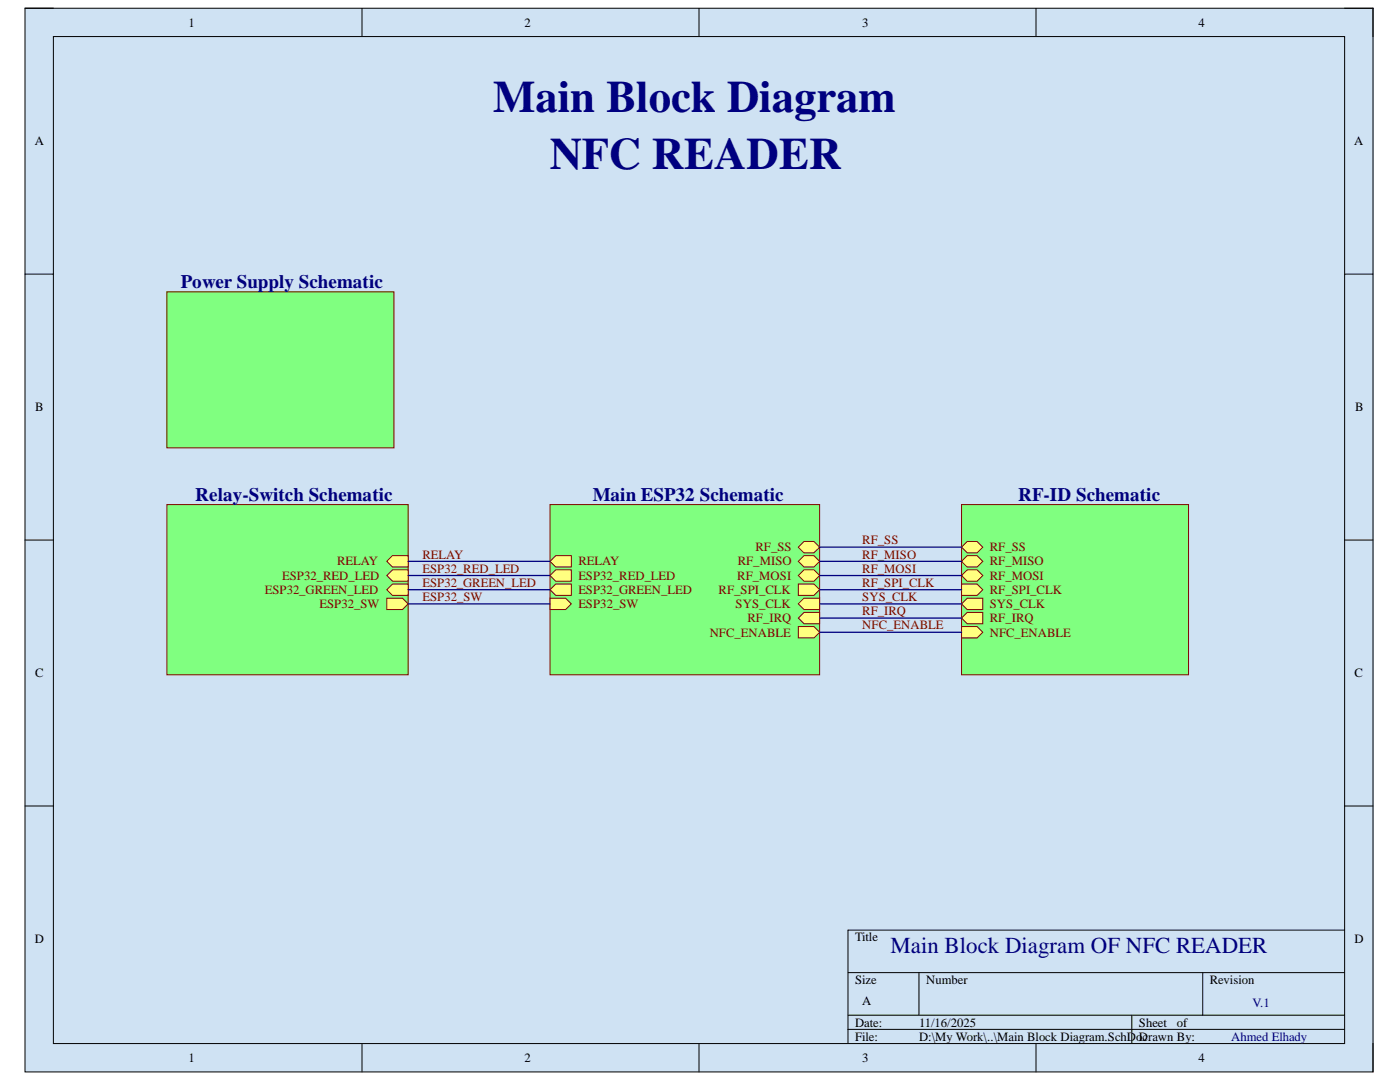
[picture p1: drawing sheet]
<svg xmlns="http://www.w3.org/2000/svg" width="279mm" height="216mm" viewBox="0 0 279 216" stroke-linecap="round" stroke-linejoin="round" font-family="sans-serif">
<path d="M5 1.6h269v212.3h-269z" fill-rule="evenodd" fill="#cfe2f3"/>
<path d="M5 1.6h269v212.3h-269z" fill="none" stroke="#000" stroke-width=".2"/>
<path d="M10.7 7.3h257.6v200.9h-257.6z" fill-rule="evenodd" fill="#cfe2f3"/>
<g fill="none" stroke="#000" stroke-width=".2">
<path d="M5 1.6h5.7M10.7 7.3h257.6v200.9h-257.6zM72.2 1.6v5.7M139.5 1.6v5.7M206.8 1.6v5.7M268.3 1.6h5.7v5.7M5 54.7h5.7M268.3 54.7h5.7M5 107.8h5.7M268.3 107.8h5.7M5 160.8h5.7M268.3 160.8h5.7"/>
<path d="M169.2 194.1h99.1M183.4 194.1v8.5M240 194.1v8.5M268.3 185.6h-99.1v22.6M72.2 208.2v5.7M139.5 208.2v5.7M169.2 202.6h99.1M169.2 205.4h99.1M206.8 208.2v5.7M225.9 202.6v5.6M274 208.2v5.7"/>
</g>
<path d="M33.3 58.2h45.3v31.2h-45.3z" fill-rule="evenodd" fill="#80ff80"/>
<path d="M33.3 58.2h45.3v31.2h-45.3z" fill="none" stroke="#800000" stroke-width=".2"/>
<path d="M109.8 100.7h53.8v33.9h-53.8z" fill-rule="evenodd" fill="#80ff80"/>
<path d="M109.8 100.7h53.8v33.9h-53.8z" fill="none" stroke="#800000" stroke-width=".2"/>
<path d="M160.5 108h1.9l1.2 1.2-1.2 1.1h-1.9l-1.2-1.1z" fill-rule="evenodd" fill="#ffff80"/>
<path d="M160.5 108h1.9l1.2 1.2-1.2 1.1h-1.9l-1.2-1.1z" fill="none" stroke="#800000" stroke-width=".2"/>
<path d="M160.5 110.9h1.9l1.2 1.1-1.2 1.1h-1.9l-1.2-1.1z" fill-rule="evenodd" fill="#ffff80"/>
<path d="M160.5 110.9h1.9l1.2 1.1-1.2 1.1h-1.9l-1.2-1.1z" fill="none" stroke="#800000" stroke-width=".2"/>
<path d="M159.3 114.8l1.2-1.1h1.9l1.2 1.1-1.2 1.2h-1.9z" fill-rule="evenodd" fill="#ffff80"/>
<path d="M159.3 114.8l1.2-1.1h1.9l1.2 1.1-1.2 1.2h-1.9z" fill="none" stroke="#800000" stroke-width=".2"/>
<path d="M159.3 116.5h3.1l1.2 1.2-1.2 1.1h-3.1z" fill-rule="evenodd" fill="#ffff80"/>
<path d="M159.3 116.5h3.1l1.2 1.2-1.2 1.1h-3.1z" fill="none" stroke="#800000" stroke-width=".2"/>
<path d="M159.3 120.5l1.2-1.1h3.1v2.2h-3.1z" fill-rule="evenodd" fill="#ffff80"/>
<path d="M159.3 120.5l1.2-1.1h3.1v2.2h-3.1z" fill="none" stroke="#800000" stroke-width=".2"/>
<path d="M159.3 123.3l1.2-1.1h3.1v2.3h-3.1z" fill-rule="evenodd" fill="#ffff80"/>
<path d="M159.3 123.3l1.2-1.1h3.1v2.3h-3.1z" fill="none" stroke="#800000" stroke-width=".2"/>
<path d="M159.3 125h3.1l1.2 1.2-1.2 1.1h-3.1z" fill-rule="evenodd" fill="#ffff80"/>
<path d="M159.3 125h3.1l1.2 1.2-1.2 1.1h-3.1z" fill="none" stroke="#800000" stroke-width=".2"/>
<path d="M110.9 110.9h3.1v2.2h-3.1l-1.1-1.1z" fill-rule="evenodd" fill="#ffff80"/>
<path d="M110.9 110.9h3.1v2.2h-3.1l-1.1-1.1z" fill="none" stroke="#800000" stroke-width=".2"/>
<path d="M109.8 114.8l1.1-1.1h3.1v2.3h-3.1z" fill-rule="evenodd" fill="#ffff80"/>
<path d="M109.8 114.8l1.1-1.1h3.1v2.3h-3.1z" fill="none" stroke="#800000" stroke-width=".2"/>
<path d="M109.8 117.7l1.1-1.2h3.1v2.3h-3.1z" fill-rule="evenodd" fill="#ffff80"/>
<path d="M109.8 117.7l1.1-1.2h3.1v2.3h-3.1z" fill="none" stroke="#800000" stroke-width=".2"/>
<path d="M109.8 119.4h3.1l1.1 1.1-1.1 1.1h-3.1z" fill-rule="evenodd" fill="#ffff80"/>
<path d="M109.8 119.4h3.1l1.1 1.1-1.1 1.1h-3.1z" fill="none" stroke="#800000" stroke-width=".2"/>
<path d="M191.9 100.7h45.3v33.9h-45.3z" fill-rule="evenodd" fill="#80ff80"/>
<path d="M191.9 100.7h45.3v33.9h-45.3z" fill="none" stroke="#800000" stroke-width=".2"/>
<path d="M191.9 109.2l1.1-1.2h2l1.1 1.2-1.1 1.1h-2z" fill-rule="evenodd" fill="#ffff80"/>
<path d="M191.9 109.2l1.1-1.2h2l1.1 1.2-1.1 1.1h-2z" fill="none" stroke="#800000" stroke-width=".2"/>
<path d="M191.9 112l1.1-1.1h2l1.1 1.1-1.1 1.1h-2z" fill-rule="evenodd" fill="#ffff80"/>
<path d="M191.9 112l1.1-1.1h2l1.1 1.1-1.1 1.1h-2z" fill="none" stroke="#800000" stroke-width=".2"/>
<path d="M191.9 114.8l1.1-1.1h2l1.1 1.1-1.1 1.2h-2z" fill-rule="evenodd" fill="#ffff80"/>
<path d="M191.9 114.8l1.1-1.1h2l1.1 1.1-1.1 1.2h-2z" fill="none" stroke="#800000" stroke-width=".2"/>
<path d="M191.9 116.5h3.1l1.1 1.2-1.1 1.1h-3.1z" fill-rule="evenodd" fill="#ffff80"/>
<path d="M191.9 116.5h3.1l1.1 1.2-1.1 1.1h-3.1z" fill="none" stroke="#800000" stroke-width=".2"/>
<path d="M191.9 120.5l1.1-1.1h3.1v2.2h-3.1z" fill-rule="evenodd" fill="#ffff80"/>
<path d="M191.9 120.5l1.1-1.1h3.1v2.2h-3.1z" fill="none" stroke="#800000" stroke-width=".2"/>
<path d="M191.9 123.3l1.1-1.1h3.1v2.3h-3.1z" fill-rule="evenodd" fill="#ffff80"/>
<path d="M191.9 123.3l1.1-1.1h3.1v2.3h-3.1z" fill="none" stroke="#800000" stroke-width=".2"/>
<path d="M191.9 125h3.1l1.1 1.2-1.1 1.1h-3.1z" fill-rule="evenodd" fill="#ffff80"/>
<path d="M191.9 125h3.1l1.1 1.2-1.1 1.1h-3.1z" fill="none" stroke="#800000" stroke-width=".2"/>
<path d="M33.3 100.7h48.2v33.9h-48.2z" fill-rule="evenodd" fill="#80ff80"/>
<path d="M33.3 100.7h48.2v33.9h-48.2z" fill="none" stroke="#800000" stroke-width=".2"/>
<path d="M78.3 110.9h3.2v2.2h-3.2l-1.1-1.1z" fill-rule="evenodd" fill="#ffff80"/>
<path d="M78.3 110.9h3.2v2.2h-3.2l-1.1-1.1z" fill="none" stroke="#800000" stroke-width=".2"/>
<path d="M77.2 114.8l1.1-1.1h3.2v2.3h-3.2z" fill-rule="evenodd" fill="#ffff80"/>
<path d="M77.2 114.8l1.1-1.1h3.2v2.3h-3.2z" fill="none" stroke="#800000" stroke-width=".2"/>
<path d="M77.2 117.7l1.1-1.2h3.2v2.3h-3.2z" fill-rule="evenodd" fill="#ffff80"/>
<path d="M77.2 117.7l1.1-1.2h3.2v2.3h-3.2z" fill="none" stroke="#800000" stroke-width=".2"/>
<path d="M77.2 119.4h3.1l1.2 1.1-1.2 1.1h-3.1z" fill-rule="evenodd" fill="#ffff80"/>
<path d="M77.2 119.4h3.1l1.2 1.1-1.2 1.1h-3.1z" fill="none" stroke="#800000" stroke-width=".2"/>
<path d="M81.5 117.7h28.3M81.5 114.8h28.3M81.5 112h28.3M163.6 117.7h28.3M163.6 114.8h28.3M163.6 112h28.3M163.6 109.2h28.3M81.5 120.5h28.3M163.6 126.2h28.3M163.6 123.3h28.3M163.6 120.5h28.3" fill="none" stroke="#000080" stroke-width=".25"/>
<g font-size="9" fill="#000080">
<text x="98.4" y="22.3">Main Block Diagram</text>
<text x="109.8" y="33.6">NFC READER</text>
</g>
<text font-size="4.6" fill="#000080" x="177.7" y="190.2">Main Block Diagram OF NFC READER</text>
<g font-size="3.8" fill="#000080">
<text x="36.1" y="57.4">Power Supply Schematic</text>
<text x="39" y="99.9">Relay-Switch Schematic</text>
<text x="118.3" y="99.9">Main ESP32 Schematic</text>
<text x="203.2" y="99.9">RF-ID Schematic</text>
</g>
<g font-size="2.5">
<text x="37.6" y="5.3">1</text>
<text x="104.7" y="5.3">2</text>
<text x="172.1" y="5.3">3</text>
<text x="239.2" y="5.3">4</text>
<text x="6.9" y="29">A</text>
<text x="270.3" y="29">A</text>
<text x="7" y="82.1">B</text>
<text x="270.4" y="82.1">B</text>
<text x="7" y="135.1">C</text>
<text x="270.3" y="135.1">C</text>
<text x="6.9" y="188.2">D</text>
<text x="170.6" y="187.9">Title</text>
<text x="270.3" y="188.2">D</text>
<text x="170.6" y="196.3">Size</text>
<text x="184.8" y="196.3">Number</text>
<text x="241.4" y="196.3">Revision</text>
<text x="172.1" y="200.6">A</text>
<text x="170.6" y="204.9">Date:</text>
<text x="170.6" y="207.6">File:</text>
<text x="183.4" y="204.9">11/16/2025</text>
<text x="183.4" y="207.6">D:\My Work\..\Main Block Diagram.SchDocrawn By:</text>
<text x="227.3" y="204.9">Sheet</text>
<text x="227.3" y="207.6">D</text>
<text x="234.9" y="204.9">of</text>
<text x="37.6" y="211.9">1</text>
<text x="104.7" y="211.9">2</text>
<text x="172.1" y="211.9">3</text>
<text x="239.2" y="211.9">4</text>
</g>
<g font-size="2.5" fill="#800000">
<text x="67.3" y="112.8">RELAY</text>
<text x="84.3" y="111.5">RELAY</text>
<text x="115.4" y="112.8">RELAY</text>
<text x="147.2" y="112.8">RF_MISO</text>
<text x="150.8" y="110">RF_SS</text>
<text x="172.1" y="108.6">RF_SS</text>
<text x="172.1" y="111.5">RF_MISO</text>
<text x="197.5" y="110">RF_SS</text>
<text x="197.5" y="112.8">RF_MISO</text>
<text x="52.8" y="118.5">ESP32_GREEN_LED</text>
<text x="56.3" y="115.7">ESP32_RED_LED</text>
<text x="84.3" y="114.3">ESP32_RED_LED</text>
<text x="84.3" y="117.1">ESP32_GREEN_LED</text>
<text x="84.3" y="119.9">ESP32_SW</text>
<text x="115.4" y="115.7">ESP32_RED_LED</text>
<text x="115.4" y="118.5">ESP32_GREEN_LED</text>
<text x="143.4" y="118.5">RF_SPI_CLK</text>
<text x="147.1" y="115.7">RF_MOSI</text>
<text x="172.1" y="117.1">RF_SPI_CLK</text>
<text x="172.1" y="114.3">RF_MOSI</text>
<text x="172.1" y="119.9">SYS_CLK</text>
<text x="197.5" y="115.7">RF_MOSI</text>
<text x="197.5" y="118.5">RF_SPI_CLK</text>
<text x="63.8" y="121.4">ESP32_SW</text>
<text x="115.4" y="121.4">ESP32_SW</text>
<text x="146.8" y="121.4">SYS_CLK</text>
<text x="149.2" y="124.1">RF_IRQ</text>
<text x="172.1" y="122.8">RF_IRQ</text>
<text x="172.1" y="125.6">NFC_ENABLE</text>
<text x="197.5" y="121.4">SYS_CLK</text>
<text x="197.5" y="124.1">RF_IRQ</text>
<text x="141.6" y="127">NFC_ENABLE</text>
<text x="197.5" y="127">NFC_ENABLE</text>
</g>
<g font-size="2.5" fill="#000080">
<text x="250" y="200.9">V.1</text>
<text x="245.7" y="207.6">Ahmed Elhady</text>
</g>
</svg>
